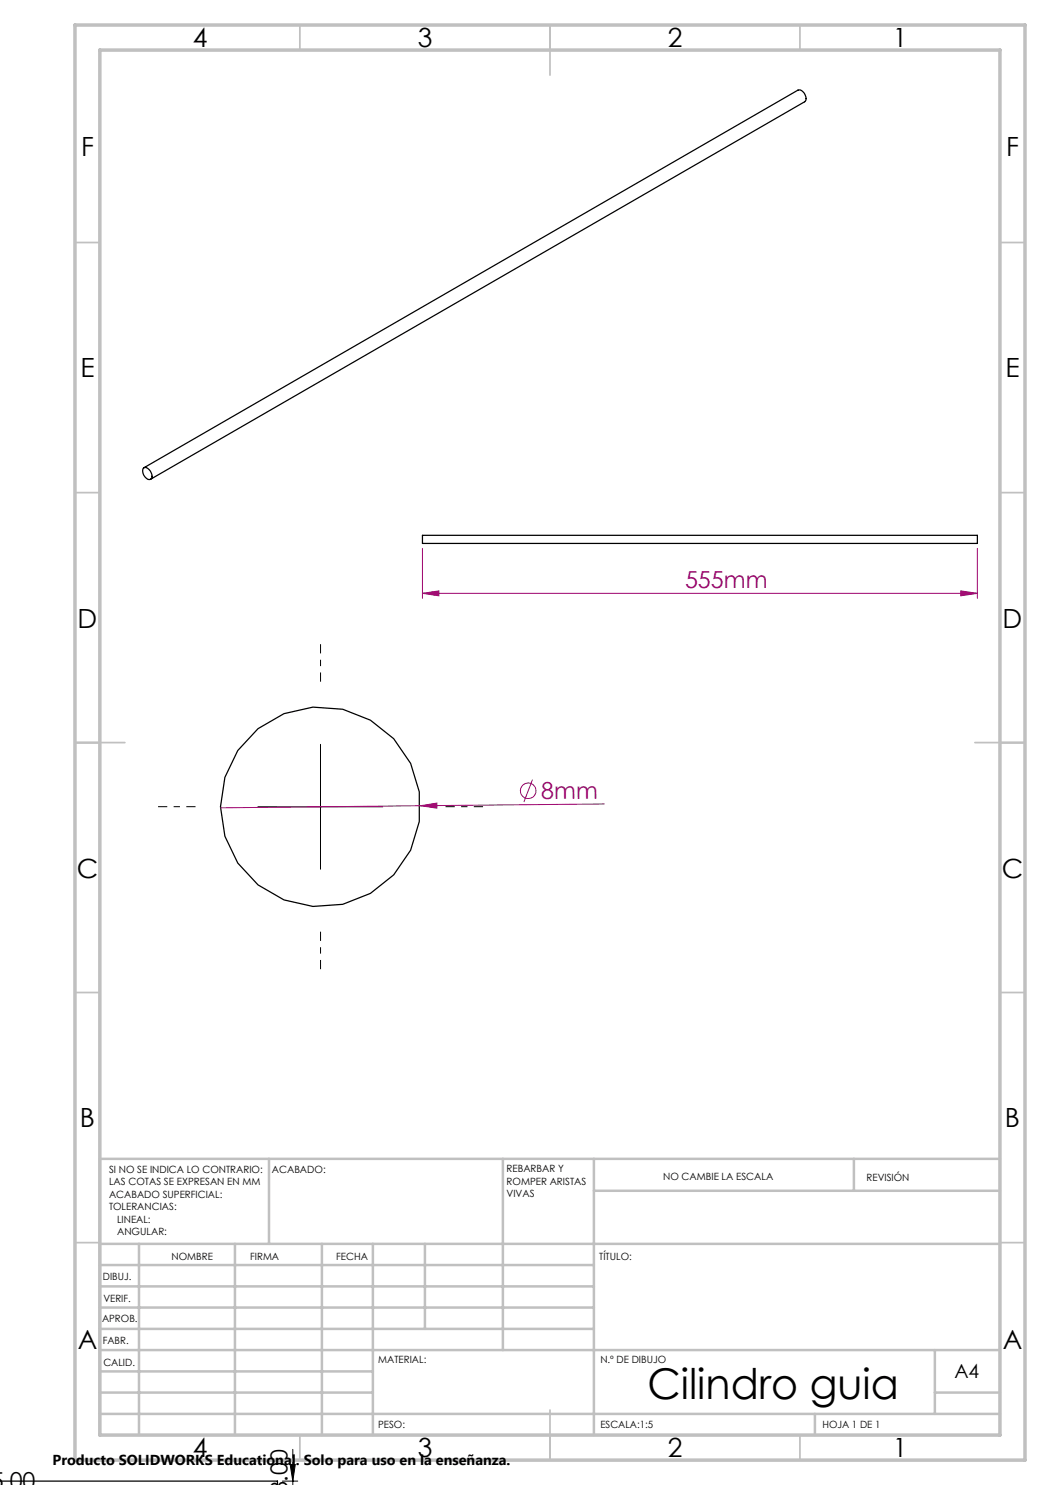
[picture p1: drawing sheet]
<svg xmlns="http://www.w3.org/2000/svg" width="210mm" height="297mm" viewBox="0 0 210 297" stroke-linecap="round" stroke-linejoin="round" font-family="sans-serif">
<g fill="none" stroke="#000" stroke-width=".25">
<path d="M28.8 93.6a1.58 1.58 0 0 1 1.4 2.2 1.05 1.05 0 0 1-1.4-.8l-.2-.3a1.11 1.11 0 0 1 .2-1.1zM28.8 93.6l130.8-75.6a1.54 1.54 0 0 1 1.3 2.4l-130.8 75.4M84.5 107.1h111v1.6h-111zM0 296.2h55.5v.9"/>
<circle cx="64.1" cy="161.4" r="20"/>
</g>
<g fill="none" stroke="#a0006e" stroke-width=".2">
<path d="M84.5 118.7l3.3-.5v1zM84.5 109.7v10M84.5 118.7h111M192.2 118.2l3.3 .5-3.3 .5zM195.5 109.7v10M106.5 155.9l-1.7 4.5M84.1 161.1l3.3-.5v1zM120.9 160.8l-76.8 .8"/>
<circle cx="105.7" cy="158.2" r="1.55"/>
</g>
<path d="M64.1 148.9v24.9M51.6 161.4h25M56.5 296.2h3M58 292.9h1.1l-.5 3.3zM58.6 289.9v7.2" fill="none" stroke="#000" stroke-width=".2"/>
<path d="M64.1 136.3v-7.5M39.1 161.3h-7.5M89.1 161.3h7.5M64.1 186.3v7.5" fill="none" stroke="#000" stroke-width=".2" stroke-dasharray="15.2 1.3 1.3 1.3" stroke-dashoffset="13.4" stroke-linecap="butt"/>
<g fill="none" stroke="#c0c0c0" stroke-width=".35">
<path d="M60 5v5M110 5v10M160 5v5M15 48.5h5M200 48.5h5M15 98.5h5M200 98.5h5M15 148.5h10M195 148.5h10M15 198.5h5M200 198.5h5M15 248.5h5"/>
<path d="M200 248.5h5M60 287v5M110 282v10M160 287v5"/>
</g>
<g fill="none" stroke="#c0c0c0" stroke-width=".5">
<path d="M53.8 231.8v17M100.6 231.8v38.2M118.8 231.8v55.2M118.8 238.2h81.2M170.8 231.8v6.4M200 231.8h-180v55.2M20 248.8h180M20 257.3h98.8M20 253h98.8M27.8 248.8v38.2M47 248.8v38.2M64.4 248.8v38.2"/>
<path d="M74.6 248.8v38.2M85 248.8v17M20 265.8h98.8M20 261.5h98.8M20 278.5h54.6M20 274.3h54.6M20 270h180M187 278.5h13M187 270v12.8M20 282.8h180M163 282.8v4.2"/>
</g>
<path d="M15 5h190v287h-190zM20 10h180v277h-180z" fill="none" stroke="#c0c0c0" stroke-width=".7"/>
<path d="M58 297.1h1.1zM58 292.9h1.1l-.5 3.3z" fill="#000"/>
<g fill="#a0006e">
<path d="M84.1 161.1l3.3-.5v1z"/>
<path d="M84.5 118.7l3.3-.5v1zM192.2 118.2l3.3 .5-3.3 .5z"/>
</g>
<text font-size="8.5" x="129.5" y="279.7">Cilindro guia</text>
<g font-size="5.3">
<text x="38.5" y="9.4">4</text>
<text x="83.5" y="9.4">3</text>
<text x="133.5" y="9.4">2</text>
<text x="178.5" y="9.4">1</text>
<text x="16.2" y="31.3">F</text>
<text x="201.2" y="31.3">F</text>
<text x="16.1" y="75.4">E</text>
<text x="201.1" y="75.4">E</text>
<text x="15.5" y="125.5">D</text>
<text x="200.5" y="125.5">D</text>
<text x="15.4" y="175.5">C</text>
<text x="200.4" y="175.5">C</text>
<text x="16" y="225.4">B</text>
<text x="201" y="225.4">B</text>
<text x="15.5" y="269.8">A</text>
<text x="200.5" y="269.8">A</text>
<text x="38.5" y="291.4">4</text>
<text x="83.5" y="291.4">3</text>
<text x="133.5" y="291.4">2</text>
<text x="178.5" y="291.4">1</text>
</g>
<g font-size="4.7" fill="#a0006e">
<text x="137" y="117.6">555mm</text>
<text x="108.2" y="159.8" transform="rotate(-1 108.2 159.8)">8mm</text>
</g>
<g font-size="4.7">
<text x=".6" y="297.8">.00</text>
<text x="57.5" y="296.3" transform="rotate(-90 57.5 296.3)">.00</text>
</g>
<text font-size="3.9" x="190.9" y="275.5">A4</text>
<text font-size="2.9" x="10.5" y="292.9">Producto SOLIDWORKS Educational. Solo para uso en la enseñanza.</text>
<g font-size="2">
<text x="21.8" y="234.6">SI NO SE INDICA LO CONTRARIO:</text>
<text x="21.8" y="237.1">LAS COTAS SE EXPRESAN EN MM</text>
<text x="21.8" y="239.6">ACABADO SUPERFICIAL:</text>
<text x="54.4" y="234.6">ACABADO:</text>
<text x="101.3" y="234.5">REBARBAR Y</text>
<text x="101.3" y="237">ROMPER ARISTAS</text>
<text x="101.3" y="239.5">VIVAS</text>
<text x="132.6" y="236">NO CAMBIE LA ESCALA</text>
<text x="173.3" y="236.2">REVISIÓN</text>
<text x="21.8" y="242.1">TOLERANCIAS:</text>
<text x="23.4" y="244.6">LINEAL:</text>
<text x="23.4" y="247.1">ANGULAR:</text>
<text x="34.3" y="252">NOMBRE</text>
<text x="50" y="251.9">FIRMA</text>
<text x="67.2" y="251.9">FECHA</text>
<text x="119.9" y="251.9">TÍTULO:</text>
<text x="20.6" y="256.1">DIBUJ.</text>
<text x="20.7" y="260.3">VERIF.</text>
<text x="20.4" y="264.4">APROB.</text>
<text x="20.5" y="268.8">FABR.</text>
<text x="20.7" y="273.1">CALID.</text>
<text x="75.6" y="272.5">MATERIAL:</text>
<text x="120.1" y="272.5">N.º DE DIBUJO</text>
<text x="75.6" y="285.5">PESO:</text>
<text x="120.1" y="285.6">ESCALA:1:5</text>
<text x="164.5" y="285.6">HOJA 1 DE 1</text>
</g>
</svg>
